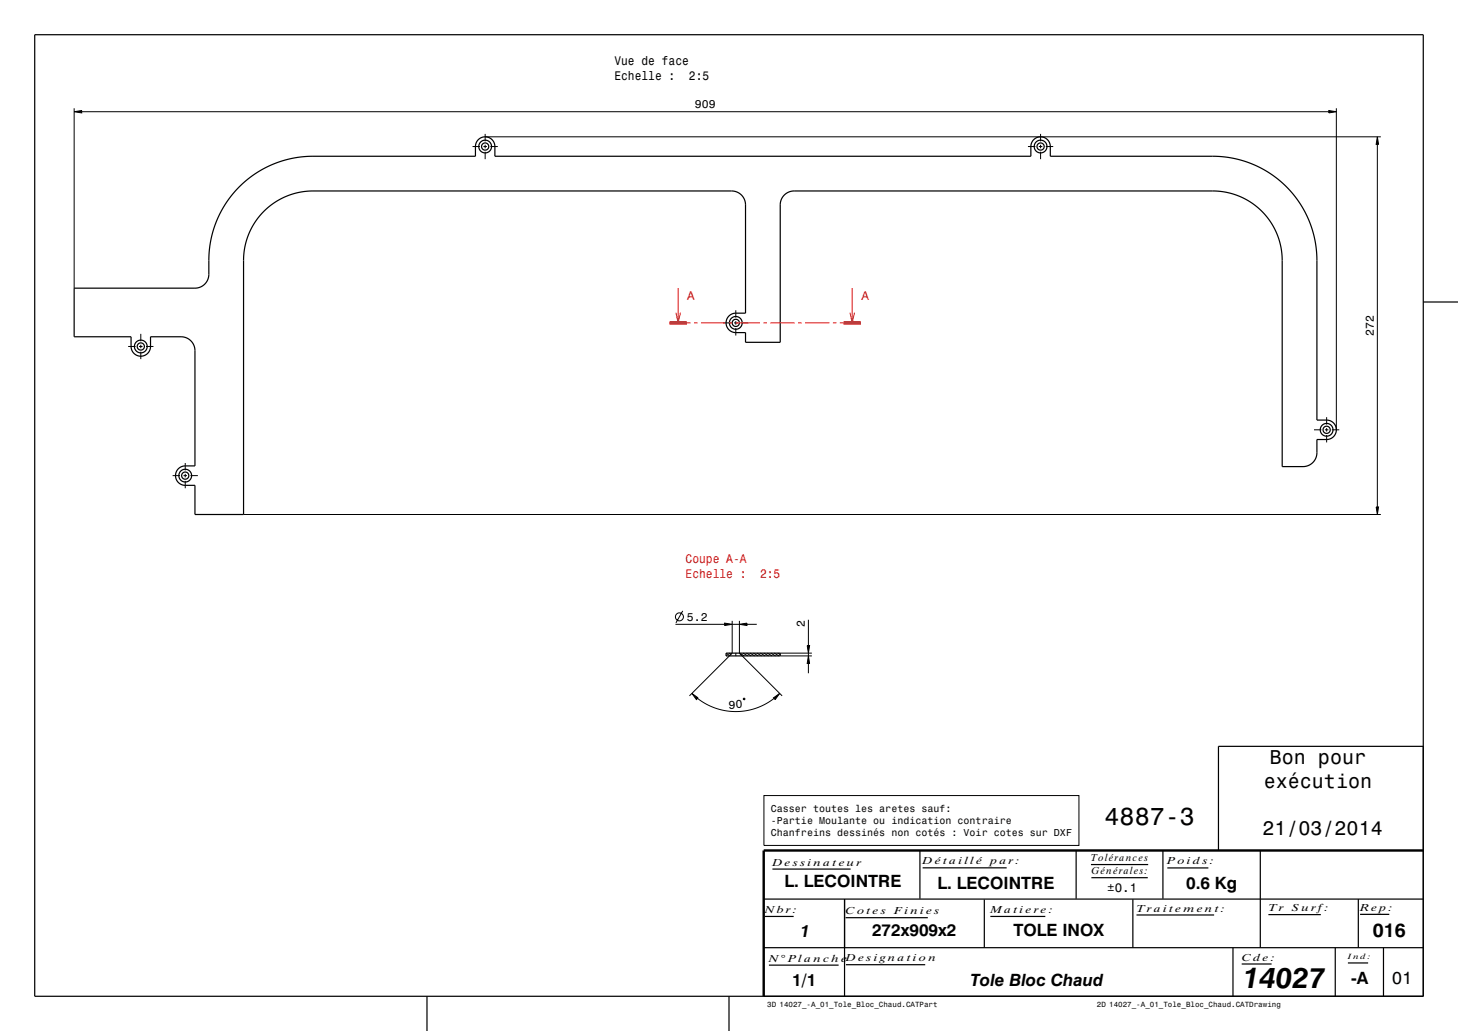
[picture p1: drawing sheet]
<svg xmlns="http://www.w3.org/2000/svg" width="420mm" height="297mm" viewBox="0 0 420 297" stroke-linecap="round" stroke-linejoin="round" font-family="sans-serif">
<g fill="none" stroke="#000" stroke-width=".29">
<path d="M21.4 32.2l2.1-.4v.7zM21.4 31.2v51.8M23.5 32.2h359.3M139.8 39.4h258M139.8 38.6v2.1M299.8 38.6v2.1M382.8 31.8l2.2 .4-2.2 .3zM385 31.2v92.6M396.8 39.4l.3 2.2h-.7zM136.1 42.2h2.2M139.3 42.2h1M139.8 41.7v1"/>
<path d="M139.8 43.7v2.2M141.3 42.2h2.1M296.1 42.2h2.2M299.3 42.2h1M299.8 41.7v1M299.8 43.7v2.2M301.3 42.2h2.1M396.8 41.6v104.4M36.9 99.8h2.2M40.1 99.8h1M40.6 96.2v2.1M40.6 99.3v1"/>
<path d="M42.1 99.8h2.1M208.3 93h2.2M211.5 93h1M212 89.4v2.1M212 92.5v1M212 94.5v2.2M213.5 93h2.1M40.6 101.3v2.2M49.7 137h2.2M52.9 137h1M53.4 133.4v2.1M53.4 136.5v1"/>
<path d="M53.4 138.5v2.2M54.9 137h2.1M378.5 123.8h2.2M381.7 123.8h1M382.2 120.2v2.1M382.2 123.3v1M382.2 125.3v2.2M383.7 123.8h2.1M70.2 148.2h327.6M396.4 146h.7l-.3 2.2zM194.6 179.8h14.1M196.7 176l-2 3.4"/>
<path d="M208.7 179.5l2.2 .3-2.2 .4zM210.9 178.8v9.3M210.9 179.8h2.1M213 179.8l2.2-.3v.7zM213 178.8v9.3l1.4 .8M215.2 179.8h2.8M232.9 178.5v7.5M199.3 199.7l1.8 1.3-.5 .5zM209.2 188.2l1 .6M209.2 188.8l.2 .1M210 188.1l.6 .4M210.1 188.9l-11.5 11.6"/>
<path d="M212 188.1v.9M213.8 188.9l11.5 11.6M214 188.1l1.4 .8M215 188.1l1.4 .8M216 188.1l1.4 .8M217 188.1l1.4 .8M218 188.1l1.4 .8M219 188.1l1.4 .8M220 188.1l1.4 .8M221 188.1l1.4 .8M222 188.1l1.4 .8M223 188.1l1.4 .8"/>
<path d="M224 188.1l.8 .5M224.8 188.9h9.1M224.8 188.1h9.1M232.5 186h.7l-.3 2.1zM232.9 188.9l.3 2.2h-.7zM232.9 188.1v.8M232.9 191.1v2.8M200.9 201.2l2.3 1.5 2.8 1.3 2.9 .7 2.9 .3 2.8-.2 2.9-.7 2.8-1.2 2.7-1.7M214.3 201.1l.3 .2-.2 .3-.3-.2zM222.8 201l1.8-1.3-1.3 1.8zM220.1 229.2h90.7v14.3h-90.7z"/>
<circle cx="195.7" cy="177.7" r="1.15"/>
</g>
<g fill="none" stroke="#000" stroke-width=".35">
<path d="M10 10h400v277h-400zM21.4 83h35a4 4 0 0 0 3.8-4v-5.4l.5-4.2 1.2-4.6 1.9-4.1 2.7-4.1 3.2-3.5 3.5-2.8 3.9-2.3 2.8-1.2 2.8-.9 3-.6 3-.3h48.3v-2.8a2.8 2.8 0 0 1 2.8-2.8 2.8 2.8 0 0 1 2.8 2.8v2.8h154.4v-2.8a2.8 2.8 0 0 1 2.8-2.8 2.8 2.8 0 0 1 2.8 2.8v2.8h47.1l4.8 .4 4.3 1.1 4.4 1.9 3.6 2.2 3.5 2.9 3.1 3.6 2.4 3.8 1.9 4.3 1.2 4.6 .5 5v46.2h2.8a2.8 2.8 0 0 1 2.8 2.8 2.8 2.8 0 0 1-2.8 2.8h-2.8v3.8a4 4 0 0 1-4 4h-6v-59.6l-.5-4-1.3-4-2.2-3.7-2.8-3.1-3.7-2.6-4.4-1.7-4.7-.7h-121.3a4 4 0 0 0-3.7 4v39.6h-10v-2.8h-2.8a2.8 2.8 0 0 1-2.8-2.8 2.8 2.8 0 0 1 2.8-2.8h2.8v-31.2a4 4 0 0 0-4-4h-121.1l-4.7 .7-4.4 1.8-3.9 2.7-3.1 3.6-2.2 4.2-1.1 4.6-.1 75.6h-14v-8.4h-2.9a2.8 2.8 0 0 1-2.7-2.8 2.8 2.8 0 0 1 2.8-2.8h2.8v-33.2a4 4 0 0 0-4-4h-8.8v2.8a2.8 2.8 0 0 1-2.8 2.8 2.8 2.8 0 0 1-2.8-2.8v-2.8h-16.4zM410 87h10M209.2 188.1h15.6v.8h-15.6zM210.9 188.1l-.8 .8M213 188.1l.8 .8M410 215h-59v30M220 259h190M222.5 250.4h22.5M243.3 259v28M265 245v13.9M265.8 250h24.2"/>
<path d="M283.5 259.1v13.9M310 245v13.9M314.3 249.1h16.5M314.4 252.8h16.2M326.3 259.1v13.9M335 244.9v14M336.3 250h11.8M363.1 245v28M391.3 259v14M220 273h190M220.3 264h8.3M221.5 278h20.1"/>
<path d="M243.6 264.4h23.7M243.7 277.9h22.8M285.3 264h15.8M327.4 263.6h22.4M355.2 273v14M357.7 277.7h8.6M365.4 263.5h15.1M384.6 273v14M388.3 277.4h5.8M391.8 263.4h8.4M398.5 273v14M123 287v10"/>
<path d="M210 287v10"/>
<circle cx="139.8" cy="42.2" r="1.04"/>
<circle cx="139.8" cy="42.2" r="1.84"/>
<circle cx="299.8" cy="42.2" r="1.04"/>
<circle cx="299.8" cy="42.2" r="1.84"/>
<circle cx="40.6" cy="99.8" r="1.04"/>
<circle cx="40.6" cy="99.8" r="1.84"/>
<circle cx="212" cy="93" r="1.04"/>
<circle cx="212" cy="93" r="1.84"/>
<circle cx="53.4" cy="137" r="1.84"/>
<circle cx="53.4" cy="137" r="1.04"/>
<circle cx="382.2" cy="123.8" r="1.84"/>
<circle cx="382.2" cy="123.8" r="1.04"/>
</g>
<path d="M410 245h-190v42" fill="none" stroke="#000" stroke-width=".7" stroke-linecap="butt"/>
<path d="M192.9 93h5M243 93h5" fill="none" stroke="#f00" stroke-width="1" stroke-linecap="butt"/>
<g fill="none" stroke="#f00" stroke-width=".29">
<path d="M194.7 90.1l.7 2.9 .6-2.9M195.4 83v10M197.9 93h1M199.9 93h1M201.9 93h7M209.9 93h1M211.9 93h7M219.9 93h1M221.9 93h7M229.9 93h1M231.9 93h7M239.9 93h1"/>
<path d="M241.9 93h1.1M244.8 90.1l.7 2.9 .6-2.9M245.5 83v10"/>
</g>
<g fill="#000">
<path d="M21.4 32.2l2.1-.4v.7z" fill-rule="evenodd"/>
<path d="M382.8 31.8l2.2 .4-2.2 .3z" fill-rule="evenodd"/>
<path d="M396.8 39.4l.3 2.2h-.7z" fill-rule="evenodd"/>
<path d="M396.4 146h.7l-.3 2.2z" fill-rule="evenodd"/>
<path d="M213 179.8l2.2-.3v.7z" fill-rule="evenodd"/>
<path d="M208.7 179.5l2.2 .3-2.2 .4z" fill-rule="evenodd"/>
<path d="M232.5 186h.7l-.3 2.1z" fill-rule="evenodd"/>
<path d="M232.9 188.9l.3 2.2h-.7z" fill-rule="evenodd"/>
<path d="M199.3 199.7l1.8 1.3-.5 .5z" fill-rule="evenodd"/>
<path d="M222.8 201l1.8-1.3-1.3 1.8z" fill-rule="evenodd"/>
</g>
<text font-size="8.3" x="358.1" y="284.7">14027</text>
<text font-size="7.2" x="318.2" y="237.8">4887-3</text>
<g font-size="5.8">
<text x="365.8" y="220.2">Bon pour</text>
<text x="364" y="227.1">exécution</text>
<text x="363.6" y="240.6">21/03/2014</text>
</g>
<text font-size="5.6" x="395.5" y="269.9">016</text>
<text font-size="5" x="400.9" y="283.3">01</text>
<g font-size="4.9">
<text x="226" y="255.6">L. LECOINTRE</text>
<text x="270" y="256">L. LECOINTRE</text>
<text x="341.7" y="256">0.6 Kg</text>
<text x="251.2" y="269.7">272x909x2</text>
<text x="291.9" y="269.7">TOLE INOX</text>
<text x="230.6" y="270">1</text>
<text x="228.2" y="283.9">1/1</text>
<text x="279.5" y="284">Tole Bloc Chaud</text>
<text x="389.3" y="283.4">-A</text>
</g>
<g font-size="3.6">
<text x="177" y="18.8">Vue de face</text>
<text x="177" y="23.1">Echelle :</text>
<text x="198.5" y="23.1">2:5</text>
<text x="319" y="257">±0.1</text>
</g>
<g font-size="3.6" fill="#f00">
<text x="198" y="86.3">A</text>
<text x="248.1" y="86.3">A</text>
<text x="197.5" y="162.2">Coupe A-A</text>
<text x="197.5" y="166.5">Echelle :</text>
<text x="219" y="166.5">2:5</text>
</g>
<g font-size="3.3">
<text x="200.2" y="31.2">909</text>
<text x="395.8" y="96.8" transform="rotate(-90 395.8 96.8)">272</text>
<text x="197.9" y="178.8">5.2</text>
<text x="231.9" y="180.5" transform="rotate(-90 231.9 180.5)">2</text>
<text x="210" y="204.1" transform="rotate(-3 210 204.1)">90</text>
</g>
<g font-size="2.9">
<text x="222.1" y="234">Casser toutes les aretes sauf:</text>
<text x="222.1" y="237.4">-Partie Moulante ou indication contraire</text>
<text x="222.1" y="240.9">Chanfreins dessinés non cotés : Voir cotes sur DXF</text>
<text x="222.5" y="249.4">D e s s i n a t e u r</text>
<text x="265.8" y="249">D é t a i l l é</text>
<text x="285.3" y="249">pa r :</text>
<text x="314.3" y="248.1">Tolérances</text>
<text x="314.4" y="251.8">Générales:</text>
<text x="336.3" y="249">Po i d s :</text>
<text x="220.3" y="263">Nb r :</text>
<text x="243.6" y="263.4">C o t e s</text>
<text x="257.6" y="263.4">Fi n i e s</text>
<text x="285.3" y="263">Ma t i e r e :</text>
<text x="327.4" y="262.6">Tr a i t e m e n t :</text>
<text x="365.4" y="262.5">Tr</text>
<text x="372.2" y="262.5">S u r f:</text>
<text x="391.8" y="262.4">R e p:</text>
<text x="221.5" y="277">N° Pl a n c h e</text>
<text x="243.7" y="276.9">D e s i gn a t i o n</text>
<text x="357.7" y="276.7">C d e :</text>
</g>
<g font-size="2.2">
<text x="388.3" y="276.4">In d :</text>
<text x="221" y="290.1">3D 14027_-A_01_Tole_Bloc_Chaud.CATPart</text>
<text x="316" y="290.1">2D 14027_-A_01_Tole_Bloc_Chaud.CATDrawing</text>
</g>
</svg>
